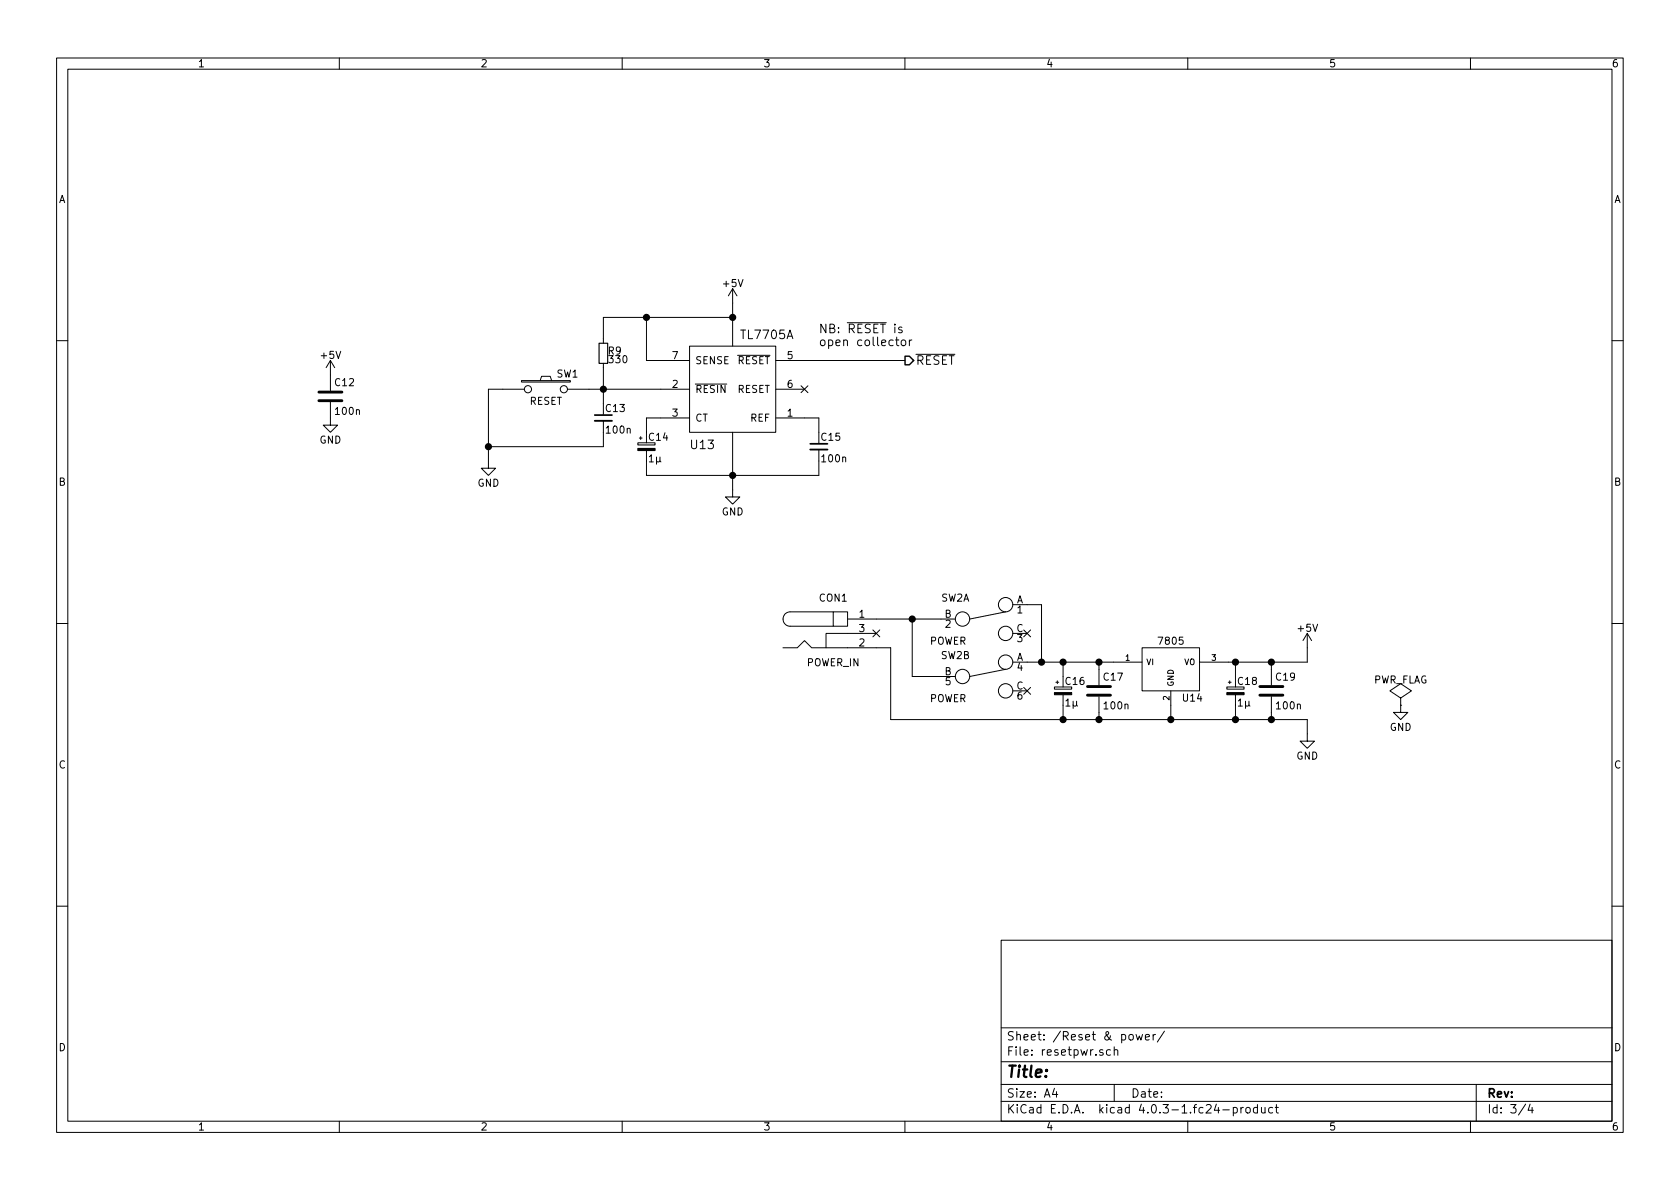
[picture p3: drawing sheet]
EESchema Schematic File Version 2
LIBS:power
LIBS:device
LIBS:transistors
LIBS:conn
LIBS:linear
LIBS:regul
LIBS:74xx
LIBS:cmos4000
LIBS:adc-dac
LIBS:memory
LIBS:xilinx
LIBS:microcontrollers
LIBS:dsp
LIBS:microchip
LIBS:analog_switches
LIBS:motorola
LIBS:texas
LIBS:intel
LIBS:audio
LIBS:interface
LIBS:digital-audio
LIBS:philips
LIBS:display
LIBS:cypress
LIBS:siliconi
LIBS:opto
LIBS:atmel
LIBS:contrib
LIBS:valves
LIBS:w65c816
LIBS:as6c4008
LIBS:at28c64b
LIBS:w65c51
LIBS:buri-bus
LIBS:tl7705a
LIBS:fixed_pin_7805
LIBS:16550-lqfp-48
LIBS:oscillator
LIBS:buri3-cache
EELAYER 25 0
EELAYER END
$Descr A4 11693 8268
encoding utf-8
Sheet 4 4
Title ""
Date ""
Rev ""
Comp ""
Comment1 ""
Comment2 ""
Comment3 ""
Comment4 ""
$EndDescr
$Comp
L TL7705A U13
U 1 1
P 5100 2700
F 0 "U13" H 4800 2350 60  0000 L TNN
F 1 "TL7705A" H 5150 3050 60  0000 L BNN
F 2 "Housings_SOIC:SOIC-8_3.9x4.9mm_Pitch1.27mm" H 5100 2700 60  0001 C CNN
F 3 "" H 5100 2700 60  0000 C CNN
	1    5100 2700
	1    0    0    -1  
$EndComp
$Comp
L GND #PWR85
U 1 1
P 5100 3400
F 0 "#PWR85" H 5100 3150 50  0001 C CNN
F 1 "GND" H 5100 3250 50  0000 C CNN
F 2 "" H 5100 3400 50  0000 C CNN
F 3 "" H 5100 3400 50  0000 C CNN
	1    5100 3400
	1    0    0    -1  
$EndComp
$Comp
L +5V #PWR84
U 1 1
P 5100 2100
F 0 "#PWR84" H 5100 1950 50  0001 C CNN
F 1 "+5V" H 5100 2240 50  0000 C CNN
F 2 "" H 5100 2100 50  0000 C CNN
F 3 "" H 5100 2100 50  0000 C CNN
	1    5100 2100
	1    0    0    -1  
$EndComp
$Comp
L R_Small R9
U 1 1
P 4200 2450
F 0 "R9" H 4230 2470 50  0000 L CNN
F 1 "330" H 4230 2410 50  0000 L CNN
F 2 "Resistors_SMD:R_0603_HandSoldering" H 4200 2450 50  0001 C CNN
F 3 "" H 4200 2450 50  0000 C CNN
	1    4200 2450
	1    0    0    -1  
$EndComp
$Comp
L GND #PWR83
U 1 1
P 3400 3200
F 0 "#PWR83" H 3400 2950 50  0001 C CNN
F 1 "GND" H 3400 3050 50  0000 C CNN
F 2 "" H 3400 3200 50  0000 C CNN
F 3 "" H 3400 3200 50  0000 C CNN
	1    3400 3200
	1    0    0    -1  
$EndComp
$Comp
L C_Small C15
U 1 1
P 5700 3100
F 0 "C15" H 5710 3170 50  0000 L CNN
F 1 "100n" H 5710 3020 50  0000 L CNN
F 2 "Capacitors_SMD:C_0603_HandSoldering" H 5700 3100 50  0001 C CNN
F 3 "" H 5700 3100 50  0000 C CNN
	1    5700 3100
	1    0    0    -1  
$EndComp
$Comp
L CP_Small C14
U 1 1
P 4500 3100
F 0 "C14" H 4510 3170 50  0000 L CNN
F 1 "1µ" H 4510 3020 50  0000 L CNN
F 2 "Capacitors_ThroughHole:C_Radial_D5_L6_P2.5" H 4500 3100 50  0001 C CNN
F 3 "" H 4500 3100 50  0000 C CNN
	1    4500 3100
	1    0    0    -1  
$EndComp
NoConn ~ 5600 2700
Text HLabel 6300 2500 2    60   Output ~ 0
~RESET
$Comp
L C_Small C13
U 1 1
P 4200 2900
F 0 "C13" H 4210 2970 50  0000 L CNN
F 1 "100n" H 4210 2820 50  0000 L CNN
F 2 "Capacitors_SMD:C_0603_HandSoldering" H 4200 2900 50  0001 C CNN
F 3 "" H 4200 2900 50  0000 C CNN
	1    4200 2900
	1    0    0    -1  
$EndComp
Text Notes 5700 2400 0    60   ~ 0
NB: ~RESET~ is\nopen collector
$Comp
L SW_PUSH SW1
U 1 1
P 3800 2700
F 0 "SW1" H 3950 2810 50  0000 C CNN
F 1 "RESET" H 3800 2620 50  0000 C CNN
F 2 "buri3:SW_M6_PTH" H 3800 2700 50  0001 C CNN
F 3 "" H 3800 2700 50  0000 C CNN
	1    3800 2700
	1    0    0    -1  
$EndComp
$Comp
L BARREL_JACK CON1
U 1 1
P 5800 4400
F 0 "CON1" H 5800 4650 50  0000 C CNN
F 1 "POWER_IN" H 5800 4200 50  0000 C CNN
F 2 "Connect:BARREL_JACK" H 5800 4400 50  0001 C CNN
F 3 "" H 5800 4400 50  0000 C CNN
	1    5800 4400
	1    0    0    -1  
$EndComp
$Comp
L GND #PWR87
U 1 1
P 9100 5100
F 0 "#PWR87" H 9100 4850 50  0001 C CNN
F 1 "GND" H 9100 4950 50  0000 C CNN
F 2 "" H 9100 5100 50  0000 C CNN
F 3 "" H 9100 5100 50  0000 C CNN
	1    9100 5100
	-1   0    0    -1  
$EndComp
$Comp
L +5V #PWR86
U 1 1
P 9100 4500
F 0 "#PWR86" H 9100 4350 50  0001 C CNN
F 1 "+5V" H 9100 4640 50  0000 C CNN
F 2 "" H 9100 4500 50  0000 C CNN
F 3 "" H 9100 4500 50  0000 C CNN
	1    9100 4500
	1    0    0    -1  
$EndComp
$Comp
L C C17
U 1 1
P 7650 4800
F 0 "C17" H 7675 4900 50  0000 L CNN
F 1 "100n" H 7675 4700 50  0000 L CNN
F 2 "Capacitors_SMD:C_0603_HandSoldering" H 7688 4650 50  0001 C CNN
F 3 "" H 7650 4800 50  0000 C CNN
	1    7650 4800
	1    0    0    -1  
$EndComp
$Comp
L CP_Small C16
U 1 1
P 7400 4800
F 0 "C16" H 7410 4870 50  0000 L CNN
F 1 "1µ" H 7410 4720 50  0000 L CNN
F 2 "Capacitors_ThroughHole:C_Radial_D5_L6_P2.5" H 7400 4800 50  0001 C CNN
F 3 "" H 7400 4800 50  0000 C CNN
	1    7400 4800
	1    0    0    -1  
$EndComp
$Comp
L CP_Small C18
U 1 1
P 8600 4800
F 0 "C18" H 8610 4870 50  0000 L CNN
F 1 "1µ" H 8610 4720 50  0000 L CNN
F 2 "Capacitors_ThroughHole:C_Radial_D5_L6_P2.5" H 8600 4800 50  0001 C CNN
F 3 "" H 8600 4800 50  0000 C CNN
	1    8600 4800
	1    0    0    -1  
$EndComp
$Comp
L C C19
U 1 1
P 8850 4800
F 0 "C19" H 8875 4900 50  0000 L CNN
F 1 "100n" H 8875 4700 50  0000 L CNN
F 2 "Capacitors_SMD:C_0603_HandSoldering" H 8888 4650 50  0001 C CNN
F 3 "" H 8850 4800 50  0000 C CNN
	1    8850 4800
	1    0    0    -1  
$EndComp
$Comp
L PWR_FLAG #FLG1
U 1 1
P 9750 4900
F 0 "#FLG1" H 9750 4995 50  0001 C CNN
F 1 "PWR_FLAG" H 9750 5080 50  0000 C CNN
F 2 "" H 9750 4900 50  0000 C CNN
F 3 "" H 9750 4900 50  0000 C CNN
	1    9750 4900
	1    0    0    -1  
$EndComp
$Comp
L GND #PWR88
U 1 1
P 9750 4900
F 0 "#PWR88" H 9750 4650 50  0001 C CNN
F 1 "GND" H 9750 4750 50  0000 C CNN
F 2 "" H 9750 4900 50  0000 C CNN
F 3 "" H 9750 4900 50  0000 C CNN
	1    9750 4900
	-1   0    0    -1  
$EndComp
$Comp
L 7805_fixed_nos U14
U 1 1
P 8150 4650
F 0 "U14" H 8300 4454 50  0000 C CNN
F 1 "7805" H 8150 4850 50  0000 C CNN
F 2 "TO_SOT_Packages_THT:TO-220_Neutral123_Vertical_LargePads" H 8150 4650 50  0001 C CNN
F 3 "" H 8150 4650 50  0000 C CNN
	1    8150 4650
	1    0    0    -1  
$EndComp
Wire Wire Line
	5100 2100 5100 2400
Wire Wire Line
	4200 2200 5100 2200
Wire Wire Line
	4500 2200 4500 2500
Wire Wire Line
	4500 2500 4600 2500
Connection ~ 5100 2200
Wire Wire Line
	4200 2200 4200 2350
Connection ~ 4500 2200
Wire Wire Line
	4200 2550 4200 2800
Wire Wire Line
	4100 2700 4600 2700
Connection ~ 4200 2700
Wire Wire Line
	3500 2700 3400 2700
Wire Wire Line
	3400 2700 3400 3200
Wire Wire Line
	5100 3000 5100 3400
Wire Wire Line
	5700 3300 5700 3200
Wire Wire Line
	4500 3300 5700 3300
Connection ~ 5100 3300
Wire Wire Line
	5600 2900 5700 2900
Wire Wire Line
	5700 2900 5700 3000
Wire Wire Line
	4600 2900 4500 2900
Wire Wire Line
	4500 2900 4500 3000
Wire Wire Line
	4500 3200 4500 3300
Wire Wire Line
	5600 2500 6300 2500
Wire Wire Line
	4200 3000 4200 3100
Wire Wire Line
	4200 3100 3400 3100
Connection ~ 3400 3100
Wire Wire Line
	7150 4600 7750 4600
Wire Wire Line
	8150 5000 8150 4900
Wire Wire Line
	6200 5000 9100 5000
Wire Wire Line
	9100 4600 9100 4500
Wire Wire Line
	8550 4600 9100 4600
Wire Wire Line
	7400 4600 7400 4700
Connection ~ 7400 4600
Wire Wire Line
	7650 4600 7650 4650
Connection ~ 7650 4600
Wire Wire Line
	7650 4950 7650 5000
Connection ~ 7650 5000
Wire Wire Line
	7400 4900 7400 5000
Connection ~ 7400 5000
Wire Wire Line
	8850 4600 8850 4650
Connection ~ 8850 4600
Wire Wire Line
	8600 4600 8600 4700
Connection ~ 8600 4600
Wire Wire Line
	8600 5000 8600 4900
Connection ~ 8150 5000
Wire Wire Line
	8850 5000 8850 4950
Connection ~ 8600 5000
$Comp
L Switch_SPDT_x2 SW2
U 1 1
P 6850 4300
F 0 "SW2" H 6650 4450 50  0000 C CNN
F 1 "POWER" H 6600 4150 50  0000 C CNN
F 2 "buri3:switch-misc-PVA2R" H 6850 4300 50  0001 C CNN
F 3 "" H 6850 4300 50  0000 C CNN
	1    6850 4300
	1    0    0    -1  
$EndComp
$Comp
L Switch_SPDT_x2 SW2
U 2 1
P 6850 4700
F 0 "SW2" H 6650 4850 50  0000 C CNN
F 1 "POWER" H 6600 4550 50  0000 C CNN
F 2 "buri3:switch-misc-PVA2R" H 6850 4700 50  0001 C CNN
F 3 "" H 6850 4700 50  0000 C CNN
	2    6850 4700
	1    0    0    -1  
$EndComp
Wire Wire Line
	6100 4300 6550 4300
Wire Wire Line
	6100 4500 6200 4500
Wire Wire Line
	6200 4500 6200 5000
NoConn ~ 6100 4400
Wire Wire Line
	9100 5000 9100 5100
Connection ~ 8850 5000
NoConn ~ 7150 4400
NoConn ~ 7150 4800
$Comp
L GND #PWR82
U 1 1
P 2300 2900
F 0 "#PWR82" H 2300 2650 50  0001 C CNN
F 1 "GND" H 2300 2750 50  0000 C CNN
F 2 "" H 2300 2900 50  0000 C CNN
F 3 "" H 2300 2900 50  0000 C CNN
	1    2300 2900
	1    0    0    -1  
$EndComp
$Comp
L +5V #PWR81
U 1 1
P 2300 2600
F 0 "#PWR81" H 2300 2450 50  0001 C CNN
F 1 "+5V" H 2300 2740 50  0000 C CNN
F 2 "" H 2300 2600 50  0000 C CNN
F 3 "" H 2300 2600 50  0000 C CNN
	1    2300 2600
	1    0    0    -1  
$EndComp
$Comp
L C C12
U 1 1
P 2300 2750
F 0 "C12" H 2325 2850 50  0000 L CNN
F 1 "100n" H 2325 2650 50  0000 L CNN
F 2 "Capacitors_SMD:C_0603_HandSoldering" H 2338 2600 50  0001 C CNN
F 3 "" H 2300 2750 50  0000 C CNN
	1    2300 2750
	1    0    0    -1  
$EndComp
Wire Wire Line
	7150 4200 7250 4200
Wire Wire Line
	7250 4200 7250 4600
Connection ~ 7250 4600
Wire Wire Line
	6550 4700 6350 4700
Wire Wire Line
	6350 4700 6350 4300
Connection ~ 6350 4300
$EndSCHEMATC
